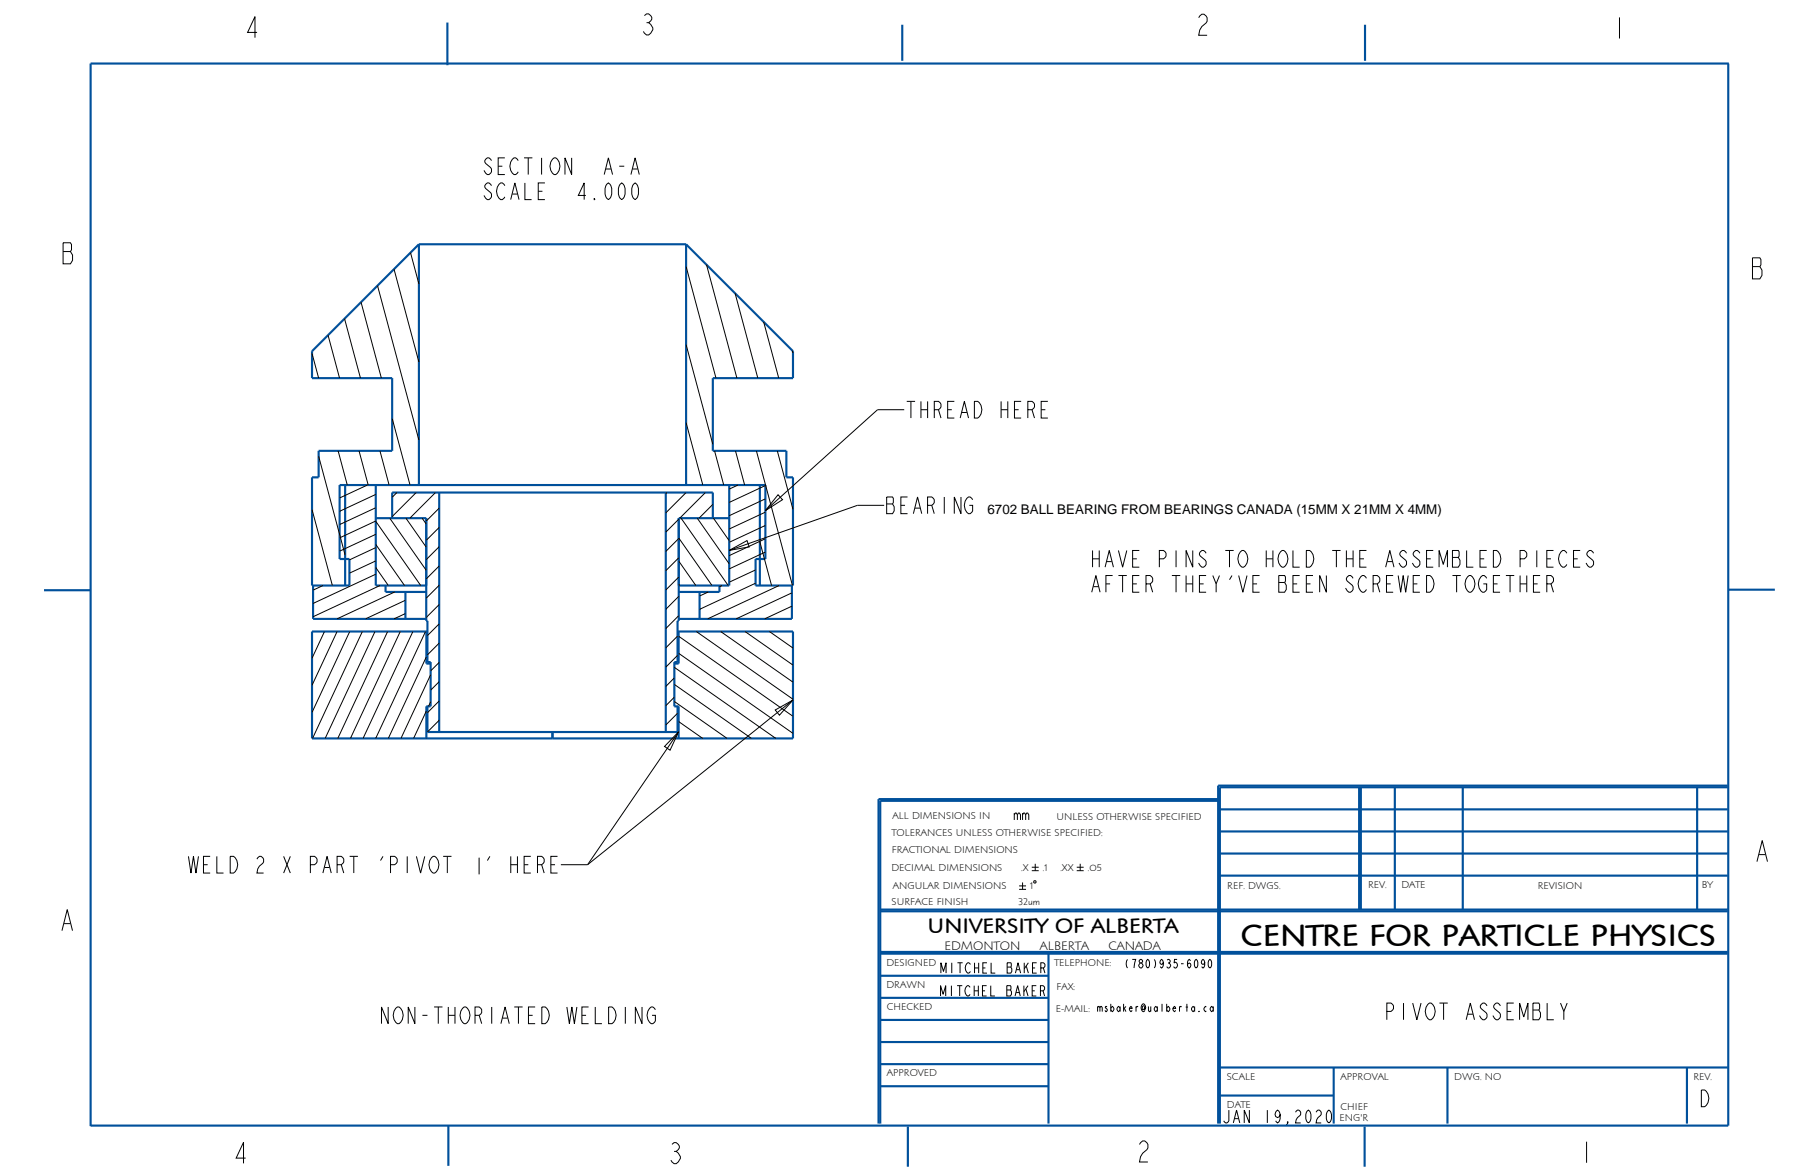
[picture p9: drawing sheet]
<svg xmlns="http://www.w3.org/2000/svg" width="432mm" height="279mm" viewBox="0 0 432 279" stroke-linecap="round" stroke-linejoin="round" font-family="sans-serif">
<g fill="none" stroke="#000" stroke-width=".24">
<path d="M384.9 4.1v5M116.8 38.2l-.6-.7a.91 .91 0 0 0-1 1l.6 .7a1.39 1.39 0 0 1 .8 1.9l-.4 .4a1.3 1.3 0 0 1-1.2-1M116.8 44.1l-.6-.6a.91 .91 0 0 0-1 1l.6 .6a1.39 1.39 0 0 1 .8 2l-.4 .3a1.3 1.3 0 0 1-1.2-1M139.2 46.4h-1.8l1.4-2.9v3.9M143.6 41.5l1-4 1 4M78 79.6l2.7 10.2M81.9 75.7l3.8 14.1M85.8 71.8l4.8 18M89.7 67.9l9.8 36.7M93.6 63.9l5.9 22.1M97.6 60l1.9 7.5M163 63.3l7.2 26.5"/>
<path d="M167.9 62.9l7.2 26.9M174.7 69.7l5.4 20.1M181.5 76.5l3.6 13.3M74.1 84l1.6 5.8M93.2 99.4l4.2 15.8M163 81.9l6.4 23.7M188.3 83.3l.1 .6M214.9 97.3h-6.4l-26.6 24M215.5 95.4h2M75.7 108.4l6.3 23.5M80.4 107.1l2.1 8.1M85.3 107.1l2.2 8.1"/>
<path d="M87.3 115.2l-6.6 3.1M89.3 117.5l-8.6 4M90.3 107.1l2.2 8.1M94.3 117l-1.1 1.1M98.9 117l-5.7 5.7M103.5 117l-6.1 6.1M158.5 117l-.3 .3M163 100.4l4 14.8M163.1 117l-4.9 4.9M167.6 117l-6.1 6.1M169.4 119.8l-3.3 3.3M169.8 107.1l2.2 8.1"/>
<path d="M174.8 107.1l2.2 8.1M175.4 115.2l-2.1 1M179.8 107.1l8.5 32M181.9 115.4l-8.6 4M181.9 118.5l-8.6 4M184.7 107.1l3.7 13.9M184.9 117.5l1.1 1.2-4.1 2.6zM231.1 118.7l-.6-.6a1.31 1.31 0 0 0-1.1 1 2.46 2.46 0 0 0 .8 2.9h.3l.6-.6v-1.3h-.8M74.1 121l4.9 18.1M76.8 139.1l-2.4 1.1M89.3 134.8l3 4.3M89.3 129.3l6.8 9.8"/>
<path d="M89.3 123.9l10.7 15.2M89.3 120.6l-8.6 4M89.3 123.8l-8.6 4M89.3 126.9l-8.6 4.1M89.3 130.1l-6.3 2.9M89.3 133.3l-6.3 2.9M89.3 136.4l-14.9 7M90.3 139.1l-15.9 7.4M92.6 123.1l8.7 12.4M96.5 123.1l4.8 6.9M100.3 123.1l1 1.4M104.4 120.7l-3.1 3.1"/>
<path d="M104.4 125.3l-3.1 3.1M104.4 129.9l-3.1 3.1M104.4 134.5l-3.1 3M104.4 139l-3.1 3.1M161.3 138.8l.2 .3M161.3 133.3l4.1 5.8M161.3 127.8l7.9 11.3M161.3 123.4l-3.1 3M161.3 127.9l-3.1 3.1M161.3 132.5l-3.1 3.1M161.3 137.1l-3.1 3.1M161.9 123.1l11.2 16"/>
<path d="M165.7 123.1l7.6 10.9M169.5 123.1l3.8 5.4M171.6 139.1l-.6 .3M173.3 130.8l4.2-2.4 .6 1.5zM179.6 135.4l-6.3 2.9M179.6 138.6l-13.4 6.2M180.6 128.7l2.8 10.4M181.9 121.7l-8.6 4M181.9 124.8l-8.6 4M181.9 128l-8.6 4M181.9 131.2l-8.6 4M185.2 139.1l-17 7.9"/>
<path d="M210.1 120.1h-6.3l-30.5 10.7M77.1 150l-3 6.4M80.1 150l-6 12.8M83.1 150l-9 19.3M86.1 150l-11.8 25.4M89.1 150l-11.8 25.4M92.1 150l-11.8 25.4M93.8 140.6l-13.7 6.4M95.1 150l-11.8 25.4M96.3 142.6l-9.4 4.4M96.3 145.8l-2.7 1.2M98.1 150l-11.8 25.4"/>
<path d="M101.1 150l-11.8 25.4M101.3 156l-9 19.4M104.4 143.6l-3.1 3.1M104.4 148.2l-2.8 2.8M104.4 152.8l-2.8 2.8M104.4 157.4l-2.1 2M160.3 158.6l24.1 16.8M161 151.1l-2.8 2.8M161 155.7l-2.8 2.8M161.3 155.2l27.1 19M161.3 151.2l27.1 19M161.3 141.7l-3.1 3.1"/>
<path d="M161.3 146.3l-3.1 3M165.5 150l22.9 16.1M168.3 140.6l-2.1 1M171.3 150l17.1 12.1M177.1 150l11.3 8M182.8 150l5.6 4M188.2 140.9l-13.3 6.1M188.2 144l-6.5 3M101.3 168.9l-3 6.5M101.3 175.4h.1M102.3 160.3l-7 15.1M102.3 166.7l-.5 1.1"/>
<path d="M104.4 162l-2.1 2M104.4 166.5l-2.8 2.8M104.4 171.1l-2.8 2.8M160.3 166.7l12.5 8.7M160.3 162.6l18.3 12.8M160.3 161.1l-2.1 2M160.3 165.6l-2.1 2.1M161 169.5l-2.8 2.8M161.3 173.9l-2.1 4.3-1.3-.9zM161.3 171.4l5.7 4M161.3 173.9l-21.7 31.5M184.2 168.7l4.2-2.4-3.2 3.6z"/>
<path d="M188.4 166.3l-48.8 39.1M241 193.6l.3-.4h.2l.3 .4v1.2M241 193.2v1.6M241.8 193.6l.2-.4h.3l.2 .4v1.2M44.8 203.5l.6 3.9 .6-3.9 .6 3.9 .6-3.9M133.3 205.4h6.3M242.2 210.5h1.6M242.2 211.3h1.6M243 209.7v1.6M245.2 206h1.6M245.2 206.9h1.6M245.8 209.2l.4 .2-.1 .4-.4-.1z"/>
<path d="M246 205.2v1.7M255.9 206h1.6M255.9 206.9h1.6M256.7 205.2v1.7M223.5 236.6v-2.4l.6 2 .6-2v2.4M223.6 231.2v-2.5l.6 2.1 .6-2.1v2.5M260.8 239.4l.4-.3 .2 .3v.9M260.8 239.1v1.2M261.4 239.4l.4-.3 .1 .3v.9M267.9 227.9a1.82 1.82 0 0 0 0 2.1M269.1 227.9h.8l-.4 2.1M329.6 240.3h1l.6-.7v-.6l-.6-.7h-1v4"/>
<path d="M292 263.7v2.6l-.4 .5h-.3l-.5-.5M377 271.2v5.1"/>
</g>
<g fill="none" stroke="#00509b" stroke-width=".51">
<path d="M106.3 5.4v10.1M214.4 5.9v8.5M324.4 5.9v8.5M410.7 15.1v252.3h-389.2M410.8 15.1h-389.3v252.5M99.5 58l-25.4 25.4v6.4h19.1v17.3h-17.5v6.3h-1.6v25.7h8.9v-6.3h-2.3v-17.6h101.2v17.6h-2.3v6.3h8.8v-25.7h-1.5v-6.3h-17.5v-17.3h19v-6.4l-25.4-25.4M99.5 58v57.2M99.5 58h63.5M163 58v57.2M82 115.2v23.9M89.3 115.2v23.9h12M104.4 117v56.9"/>
<path d="M158.2 117v56.9M173.3 115.2v23.9h-12M180.6 115.2v23.9M74.4 139.1v7.9h26.9M89.3 123.1h12v24.4h.3v9.8h.7v10.5h-1v7.6M91.6 139.1v1.5h9.7M93.2 123.1v-6.1h76.2v6.1M171 139.1v1.5h-9.7M173.3 123.1h-12v24.4h-.3v9.8h-.7v10.5h1v7.6M188.2 139.1v7.9h-26.9M21.5 140.2h-11M96.3 140.6v6.4"/>
<path d="M101.3 150v7.7h1M101.6 150h-27.5v25.4h114.3v-25.4h-27.4M161.3 150v7.7h-1M166.2 140.6v6.4M410.7 140.1h11.1M101.6 167.8v6.1h59.4v-6.1M289.5 190.3h-80.3v76.6M289.5 189.9h-80.7v77M289.9 197.5h120.7M289.9 192.3h120.7M323 187v29.1M323.4 187v29.1"/>
<path d="M331.5 187v29.1M347.6 187v29.1M403.3 187v29.1M410.6 186.7h-121.1v80.2M410.6 187h-120.7v79.9M209.2 216.5h201.4M209.2 216.1h201.4M289.9 208h120.7M289.9 202.8h120.7M209.2 237.1h40M209.2 231.8h40M209.2 226.6h201.4"/>
<path d="M209.2 226.2h201.4M249.2 226.6v40.3M209.2 258.1h40M209.2 252.8h40M209.2 247.6h40M209.2 242.3h40M289.9 253.6h120.7M316.9 253.6v13.3M344 253.6v13.3M400.9 253.6v13.3M106.5 267.4v9.6M215.8 267.7v9.5"/>
<path d="M289.9 260.3h27M324.3 267.7v9.5"/>
</g>
<!-- layer: 02___PRT_ALL_AXES -->
<path d="M131.3 173.9v1.5" fill="none" stroke="#00509b" stroke-width=".51"/>
<text font-size="7.4" x="294.9" y="224.7">CENTRE FOR PARTICLE PHYSICS</text>
<g font-size="6.5">
<text x="60" y="9">4</text>
<text x="154.1" y="8.3">3</text>
<text x="286" y="8.4">2</text>
<text x="16.4" y="62.7">B</text>
<text x="417.9" y="66.3">B</text>
<text x="418.9" y="204.7">A</text>
<text x="16.1" y="221.1">A</text>
<text x="57.3" y="276.4">4</text>
<text x="160.6" y="276.5">3</text>
<text x="272" y="276.1">2</text>
</g>
<g font-size="5.2">
<text x="117.3" y="41.5">SECTION</text>
<text x="145.4" y="41.5">A-A</text>
<text x="117.1" y="47.4">SCALE</text>
<text x="139.2" y="47.4">4.000</text>
<text x="217.1" y="99.3">THREAD HERE</text>
<text x="212.3" y="122.1">BEARI</text>
<text x="261" y="134.8">HAVE PINS TO HOLD THE ASSEMBLED PIECES</text>
<text x="261" y="140.7">AFTER THEY'VE BEEN SCREWED TOGETHER</text>
<text x="46.6" y="207.4">WELD 2 X PART 'PIVOT 2' HERE</text>
<text x="92" y="243.2">NON-THORIATED WELDING</text>
<text x="330.9" y="242.3">PIVOT ASSEMBLY</text>
<text x="405.7" y="262.9">D</text>
</g>
<text font-size="5.1" x="220.4" y="221.7">UNIVERSITY OF ALBERTA</text>
<text font-size="4" x="292.4" y="266.8">JAN 19,2020</text>
<g font-size="3.2">
<text x="234.7" y="122">6702 BALL BEARING FROM BEARINGS CANADA (15MM X 21MM X 4MM)</text>
<text x="243" y="194.8">mm</text>
<text x="225.7" y="231.2">MITCHEL BAKER</text>
<text x="225.6" y="236.6">MITCHEL BAKER</text>
</g>
<g font-size="3">
<text x="224.4" y="225.6">EDMONTON</text>
<text x="247.1" y="225.6">ALBERTA</text>
<text x="263.4" y="225.6">CANADA</text>
</g>
<text font-size="2.7" x="269.5" y="230">(780)935-6090</text>
<g font-size="2.4">
<text x="212.1" y="194.6">ALL DIMENSIONS IN</text>
<text x="251.1" y="194.8">UNLESS OTHERWISE SPECIFIED</text>
<text x="211.9" y="198.7">TOLERANCES UNLESS OTHERWISE SPECIFIED:</text>
<text x="211.9" y="202.7">FRACTIONAL DIMENSIONS</text>
<text x="211.8" y="206.9">DECIMAL DIMENSIONS</text>
<text x="242.7" y="206.9">.X</text>
<text x="247.9" y="206.9">.1</text>
<text x="252" y="206.9">.XX</text>
<text x="258.5" y="206.9">.05</text>
<text x="211.9" y="215">SURFACE FINISH</text>
<text x="212.2" y="211.3">ANGULAR DIMENSIONS</text>
<text x="242" y="215">32um</text>
<text x="244.8" y="211.3">1</text>
<text x="291.7" y="211.3">REF. DWGS.</text>
<text x="325.1" y="211">REV.</text>
<text x="333" y="211">DATE</text>
<text x="365.5" y="211.3">REVISION</text>
<text x="404.4" y="210.9">BY</text>
<text x="210.7" y="229.5">DESIGNED</text>
<text x="250.6" y="229.5">TELEPHONE:</text>
<text x="210.7" y="234.7">DRAWN</text>
<text x="210.7" y="239.9">CHECKED</text>
<text x="251.1" y="235.3">FAX:</text>
<text x="250.9" y="240.4">E-MAIL:</text>
<text x="263.2" y="240.3">msbaker@ualberta.ca</text>
<text x="210.7" y="255.6">APPROVED</text>
<text x="291.5" y="256.5">SCALE</text>
<text x="318.6" y="256.6">APPROVAL</text>
<text x="345.6" y="256.6">DWG. NO</text>
<text x="402.4" y="256.5">REV.</text>
<text x="291.5" y="263.2">DATE</text>
<text x="318.6" y="263.7">CHIEF</text>
<text x="318.3" y="266.4">ENG'R</text>
</g>
</svg>
